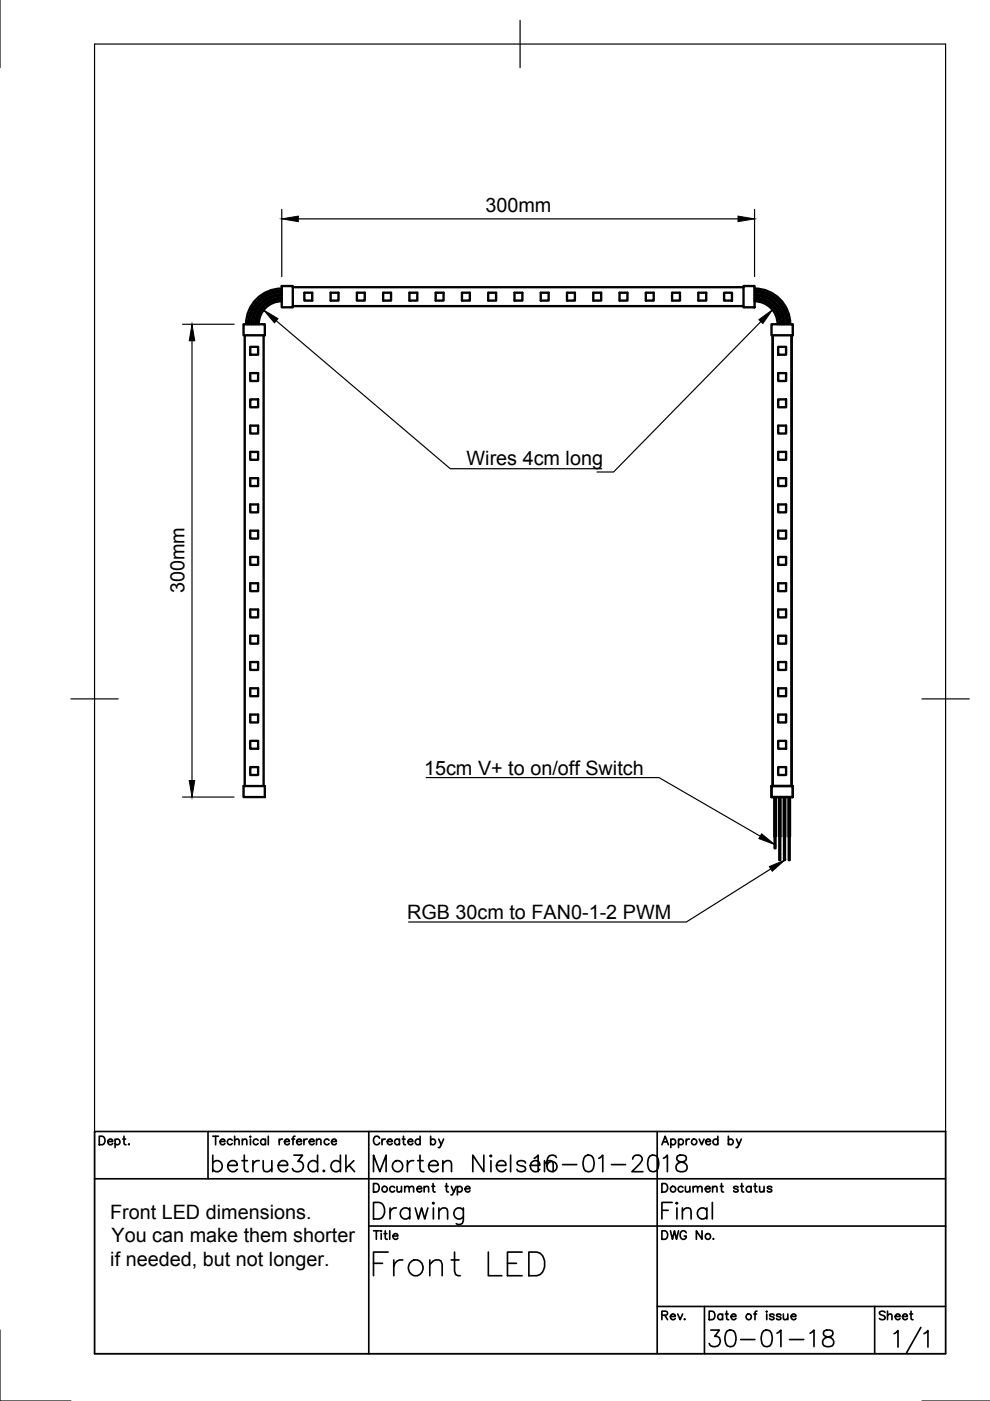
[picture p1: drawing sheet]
<svg xmlns="http://www.w3.org/2000/svg" width="210mm" height="297mm" viewBox="0 0 210 297" stroke-linecap="round" stroke-linejoin="round" font-family="sans-serif">
<!-- layer: Visible -->
<g fill="none" stroke="#000" stroke-width=".5">
<path d="M51.6 68.7h4.5v2.4h-4.5zM51.9 71.1v95.6M53.1 73.5h1.6v1.7h-1.6zM53.1 79.1h1.6v1.7h-1.6zM55.9 71.1v95.6M59.7 60.6h2.4v4.6h-2.4zM59.7 63.4a5.3 5.3 0 0 0-5.3 5.3M59.7 63.9a4.9 4.9 0 0 0-4.8 4.8M59.7 62.7a6.1 6.1 0 0 0-6 6M59.7 63.1a5.6 5.6 0 0 0-5.6 5.6M59.7 61.9a6.8 6.8 0 0 0-6.8 6.8M59.7 62.4a6.4 6.4 0 0 0-6.4 6.3"/>
<path d="M59.7 61.2a7.6 7.6 0 0 0-7.5 7.5M59.7 61.6a7.1 7.1 0 0 0-7.1 7.1M62.1 64.9h95.5M62.1 60.9h95.5M64.5 62.1h1.7v1.6h-1.7zM70.1 62.1h1.7v1.6h-1.7zM75.7 62.1h1.6v1.6h-1.6zM81.2 62.1h1.7v1.6h-1.7zM86.8 62.1h1.7v1.6h-1.7zM92.4 62.1h1.6v1.6h-1.6zM97.9 62.1h1.7v1.6h-1.7zM103.5 62.1h1.7v1.6h-1.7z"/>
<path d="M109.1 62.1h1.7v1.6h-1.7zM114.7 62.1h1.6v1.6h-1.6zM120.2 62.1h1.7v1.6h-1.7zM125.8 62.1h1.7v1.6h-1.7zM131.4 62.1h1.6v1.6h-1.6zM136.9 62.1h1.7v1.6h-1.7zM142.5 62.1h1.7v1.6h-1.7zM148.1 62.1h1.6v1.6h-1.6zM153.5 62.1h1.7v1.6h-1.7zM157.6 60.6h2.4v4.6h-2.4zM160 63.9a4.9 4.9 0 0 1 4.9 4.8M160 63.1a5.6 5.6 0 0 1 5.6 5.6"/>
<path d="M160 62.4a6.4 6.4 0 0 1 6.4 6.3M160 61.6a7.1 7.1 0 0 1 7.1 7.1M160 63.4a5.3 5.3 0 0 1 5.3 5.3M160 62.7a6.1 6.1 0 0 1 6 6M160 61.9a6.8 6.8 0 0 1 6.8 6.8M160 61.2a7.6 7.6 0 0 1 7.5 7.5M163.6 68.7h4.5v2.4h-4.5zM163.8 71.1v95.6M165 73.5h1.7v1.7h-1.7zM165 79.1h1.7v1.7h-1.7zM167.8 71.1v95.6M53.1 95.8h1.6v1.7h-1.6z"/>
<path d="M53.1 90.2h1.6v1.7h-1.6zM53.1 84.7h1.6v1.6h-1.6zM165 95.8h1.7v1.7h-1.7zM165 90.2h1.7v1.7h-1.7zM165 84.7h1.7v1.6h-1.7zM53.1 101.4h1.6v1.7h-1.6zM53.1 112.5h1.6v1.7h-1.6zM53.1 118.1h1.6v1.7h-1.6zM53.1 107h1.6v1.6h-1.6zM165 118.1h1.7v1.7h-1.7zM165 112.5h1.7v1.7h-1.7zM165 101.4h1.7v1.7h-1.7z"/>
<path d="M165 107h1.7v1.6h-1.7zM53.1 129.2h1.6v1.7h-1.6zM53.1 123.7h1.6v1.6h-1.6zM53.1 134.8h1.6v1.7h-1.6zM165 134.8h1.7v1.7h-1.7zM165 123.7h1.7v1.6h-1.7zM165 129.2h1.7v1.7h-1.7zM53.1 140.4h1.6v1.6h-1.6zM53.1 157.1h1.6v1.6h-1.6zM53.1 151.5h1.6v1.7h-1.6zM53.1 145.9h1.6v1.7h-1.6zM165 140.4h1.7v1.6h-1.7z"/>
<path d="M165 157.1h1.7v1.6h-1.7zM165 145.9h1.7v1.7h-1.7zM165 151.5h1.7v1.7h-1.7zM51.6 166.7h4.5v2.3h-4.5zM53.1 162.6h1.6v1.7h-1.6zM163.6 166.7v2.3h4.5M163.6 166.7h4.5v2.3M164.2 169v8.3h.3v-8.3M164.2 177.3v2.6h.2v-2.6M165 162.6h1.7v1.7h-1.7zM165.2 169v8.3h.3v-8.3M165.2 177.3v5.1h.2v-5.1"/>
<path d="M166.2 169v8.3h.3v-8.3M166.2 177.3v5.1h.2v-5.1M167.2 169v8.3h.3v-8.3M167.2 177.3v5.1h.2v-5.1"/>
</g>
<!-- layer: Border -->
<path d="M0 -.1v14.5M20 9.3h180.5v277.7h-180.5zM110.3 4.3v10.1M15 148.2h10.1M195.5 148.2h10M0 282v15h15M195.5 297h14.5" fill="none" stroke="#000" stroke-width=".25"/>
<!-- layer: TitleBlock -->
<g fill="none" stroke="#000" stroke-width=".35">
<path d="M20 239.9h180.5v47.1h-180.5zM44.1 239.9v10M78.2 239.9v47.1M139.3 239.9v47.1M20 249.9h180.5M21.1 240.9h.6a.96 .96 0 0 1 .6 .9 .96 .96 0 0 1-.6 .9h-.6zM22.9 242h1a.55 .55 0 0 0-.8-.4 .55 .55 0 0 0-.2 .8 .55 .55 0 0 0 1 0M24.4 241.8a.58 .58 0 0 1 .9-.1 .58 .58 0 0 1 0 .8 .58 .58 0 0 1-.9-.1M24.4 241.5v1.8M26 241.5h.6M26.3 240.9v1.5l.1 .2 .3 .1M27.3 242.5l-.1 .1h.2"/>
<path d="M45.1 240.9h1.2M45.7 240.9v1.8M46.7 242h1a.55 .55 0 0 0-.8-.4 .55 .55 0 0 0-.2 .8 .55 .55 0 0 0 1 0M49.2 241.8a.58 .58 0 0 0-.8-.1 .58 .58 0 0 0 0 .8 .58 .58 0 0 0 .8-.1M49.7 241.8l.5-.3 .4 .1 .1 1.1M49.7 240.9v1.8M51.4 241.8l.4-.3 .4 .1 .1 1.1M51.4 241.5v1.2M53.1 240.9v.2zM53.1 241.5v1.2M54.7 241.8a.58 .58 0 0 0-.8-.1 .58 .58 0 0 0 0 .8 .58 .58 0 0 0 .8-.1M56.3 241.8a.58 .58 0 0 0-.9-.1 .58 .58 0 0 0 0 .8 .58 .58 0 0 0 .9-.1"/>
<path d="M56.3 241.5v1.2M56.9 240.9v1.8M59.2 241.5v1.2M59.9 241.5a.58 .58 0 0 0-.7 .5M60.3 242h1a.55 .55 0 0 0-.7-.4 .55 .55 0 0 0-.2 .8 .55 .55 0 0 0 .9 0M61.9 241.5h.6M62.6 240.9l-.4 .1-.1 .2v1.5M62.9 242h1a.55 .55 0 0 0-.8-.4 .55 .55 0 0 0-.1 .8 .55 .55 0 0 0 .9 0M64.4 241.5v1.2M65.1 241.5a.58 .58 0 0 0-.7 .5M65.6 242h1a.55 .55 0 0 0-.8-.4 .55 .55 0 0 0-.2 .8 .55 .55 0 0 0 1 0M67.1 241.8l.4-.3 .5 .1 .1 1.1"/>
<path d="M67.1 241.5v1.2M69.8 241.8a.58 .58 0 0 0-.9-.1 .58 .58 0 0 0 0 .8 .58 .58 0 0 0 .9-.1M70.3 242h1a.55 .55 0 0 0-.8-.4 .55 .55 0 0 0-.1 .8 .55 .55 0 0 0 .9 0M78.2 259.9h122.3M79.2 250.9h.6a.96 .96 0 0 1 .6 .9 .96 .96 0 0 1-.6 .9h-.6zM79.2 254.9h1.2a1.87 1.87 0 0 1 1.2 1.8 1.87 1.87 0 0 1-1.2 1.7h-1.2zM80.5 241.3a.66 .66 0 0 0-.8-.4 .66 .66 0 0 0-.5 .7v.4a.66 .66 0 0 0 .5 .7 .66 .66 0 0 0 .8-.4M81 241.5v1.2M81.7 241.5a.58 .58 0 0 0-.7 .5M82.1 242h1a.55 .55 0 0 0-.7-.4 .55 .55 0 0 0-.2 .8 .55 .55 0 0 0 .9 0M82.7 256.1v2.3M83.7 251.8a.58 .58 0 0 0-.9-.1 .58 .58 0 0 0 0 .9 .58 .58 0 0 0 .9-.1"/>
<path d="M84 256.1a1.13 1.13 0 0 0-1.3 1M84.2 251.5l.1 1.1 .4 .1 .4-.3M84.7 241.8a.58 .58 0 0 0-.9-.1 .58 .58 0 0 0 0 .8 .58 .58 0 0 0 .9-.1M84.7 241.5v1.2M85.1 251.5v1.2M85.3 241.5h.6M85.6 240.9v1.5v.2l.4 .1M85.8 251.9l.4-.4 .5 .1 .1 1.1M85.8 251.5v1.2M86.5 242h1a.55 .55 0 0 0-.8-.4 .55 .55 0 0 0-.1 .8 .55 .55 0 0 0 .9 0M86.8 251.9l.4-.4 .4 .1 .1 1.1M86.9 256.6a1.12 1.12 0 0 0-1.7-.2 1.12 1.12 0 0 0 0 1.7 1.12 1.12 0 0 0 1.7-.2"/>
<path d="M86.9 256.1v2.3M88 256.1l.7 2.3 .7-2.3 .7 2.3 .6-2.3M88.4 252h1a.55 .55 0 0 0-.8-.4 .55 .55 0 0 0-.1 .9 .55 .55 0 0 0 .9 0M89.1 241.8a.58 .58 0 0 0-.9-.1 .58 .58 0 0 0 0 .8 .58 .58 0 0 0 .9-.1M89.1 240.9v1.8M89.9 251.9l.5-.4 .4 .1 .1 1.1M89.9 251.5v1.2M91.3 241.8a.58 .58 0 0 1 .9-.1 .58 .58 0 0 1 0 .8 .58 .58 0 0 1-.9-.1M91.3 240.9v1.8M91.8 250.9v1.5l.1 .2 .4 .1M91.9 254.9l.2 .2-.2 .2-.2-.2zM91.9 256.1v2.3"/>
<path d="M93 241.5l.5 1.2 .6-1.2M93.1 256.8l.8-.7 .8 .2 .2 .5v1.6M93.1 256.1v2.3M94.7 250.9v1.5v.2l.4 .1M95.7 251.5l.5 1.2 .5-1.2M96.2 252.7l-.3 .5-.3 .1M97 251.8a.58 .58 0 0 1 .8-.1 .58 .58 0 0 1 0 .9 .58 .58 0 0 1-.8-.1M97 251.5v1.8M98.2 256.1v2.7a.92 .92 0 0 1-.5 .8 .92 .92 0 0 1-1-.2M98.2 256.6a1.12 1.12 0 0 0-1.6-.2 1.12 1.12 0 0 0 0 1.7 1.12 1.12 0 0 0 1.6-.2M98.6 252h1a.55 .55 0 0 0-.7-.4 .55 .55 0 0 0-.2 .9 .55 .55 0 0 0 .9 0M140.3 242.7l.7-1.8 .7 1.8"/>
<path d="M140.3 250.9h.6a.96 .96 0 0 1 .7 .9 .96 .96 0 0 1-.7 .9h-.6zM142.2 241.8a.58 .58 0 0 1 .9-.1 .58 .58 0 0 1 0 .8 .58 .58 0 0 1-.9-.1M142.2 241.5v1.8M143.9 241.8a.58 .58 0 0 1 .8-.1 .58 .58 0 0 1 0 .8 .58 .58 0 0 1-.8-.1M143.9 241.5v1.8M144.8 251.8a.58 .58 0 0 0-.8-.1 .58 .58 0 0 0 0 .9 .58 .58 0 0 0 .8-.1M145.3 251.5l.1 1.1 .4 .1 .5-.3M145.5 241.5v1.2M146.2 241.5a.58 .58 0 0 0-.7 .5M146.3 251.5v1.2M147 251.9l.4-.4 .4 .1 .1 1.1M147 251.5v1.2"/>
<path d="M147.9 251.9l.4-.4 .5 .1v1.1M148.2 241.5l.6 1.2 .5-1.2M149.5 252h1.1a.55 .55 0 0 0-.8-.4 .55 .55 0 0 0-.2 .9 .55 .55 0 0 0 1 0M149.6 242h1.1a.55 .55 0 0 0-.8-.4 .55 .55 0 0 0-.2 .8 .55 .55 0 0 0 1 0M151.1 251.9l.4-.4 .4 .1 .1 1.1M151.1 251.5v1.2M152.2 241.8a.58 .58 0 0 0-.9-.1 .58 .58 0 0 0 0 .8 .58 .58 0 0 0 .9-.1M152.2 240.9v1.8M152.7 251.5h.6M153 250.9v1.5l.1 .2 .3 .1M154.4 241.8a.58 .58 0 0 1 .9-.1 .58 .58 0 0 1 0 .8 .58 .58 0 0 1-.9-.1M154.4 240.9v1.8"/>
<path d="M156.2 241.5l.5 1.2 .5-1.2M156.5 251.8a.55 .55 0 0 0-1 0l.3 .2 .6 .2 .1 .3a.55 .55 0 0 1-1 0M156.7 242.7l-.4 .6h-.2M157 251.5h.6M157.3 250.9v1.5l.1 .2 .3 .1M159.2 251.8a.58 .58 0 0 0-.8-.1 .58 .58 0 0 0 0 .9 .58 .58 0 0 0 .8-.1M159.2 251.5v1.2M159.8 251.5h.6M160.1 250.9v1.5l.1 .2 .3 .1M161 251.5l.1 1.1 .5 .1 .4-.3M162 251.5v1.2M163.6 251.8a.55 .55 0 0 0-.9 0l.2 .2 .6 .2 .1 .3a.55 .55 0 0 1-.9 0"/>
<path d="M79.2 261h1.2M79.8 261v1.8M80.8 261v.1zM81.7 261v1.4l.1 .3 .3 .1M82.6 261v1.8M139.3 277h61.2M140.3 261h.6a.96 .96 0 0 1 .7 .9 .96 .96 0 0 1-.7 .9h-.6zM142.1 261l.5 1.8 .4-1.8 .4 1.8 .5-1.8M145.5 261.4a.66 .66 0 0 0-.8-.5 .66 .66 0 0 0-.5 .7v.5a.65 .65 0 0 0 .7 .7 .65 .65 0 0 0 .6-.7h-.4M148.8 261v1.8l-1.2-1.8v1.8M149.4 277v10M150.4 278h.6a.96 .96 0 0 1 .6 .9 .96 .96 0 0 1-.6 .9h-.6z"/>
<path d="M151.3 262.6v.2v-.1M153.2 278.9a.58 .58 0 0 0-.8-.1 .58 .58 0 0 0 0 .8 .58 .58 0 0 0 .8-.1M153.2 278.6v1.2M153.8 278.6h.6M154.1 278v1.5v.2l.4 .1M155 279.1h1a.55 .55 0 0 0-.7-.5 .55 .55 0 0 0-.2 .9 .55 .55 0 0 0 .9 0M159.8 278.6h.6M160.5 278l-.3 .1-.1 .2v1.5M162.5 278.1h.2zM162.6 278.6v1.2M164.1 278.9a.55 .55 0 0 0-.9 0l.1 .1 .7 .3 .1 .2a.55 .55 0 0 1-.9 0M165.6 278.9a.55 .55 0 0 0-1 0l.1 .1 .8 .3 .1 .2a.55 .55 0 0 1-1 0"/>
<path d="M166.1 278.6l.1 1.1 .4 .1 .4-.3M167 278.6v1.2M167.7 279.1h1.1a.55 .55 0 0 0-.8-.5 .55 .55 0 0 0-.2 .9 .55 .55 0 0 0 1 0M185.5 277v10M189.6 282.8l.8-.7v3.5M195.2 281.4l-3 5.4M195.9 282.8l.8-.7v3.5"/>
<circle cx="81.6" cy="252.1" r=".6"/>
<circle cx="142.7" cy="252.1" r=".6"/>
<circle cx="147.2" cy="242.1" r=".6"/>
<circle cx="150.1" cy="262.1" r=".6"/>
<circle cx="158.7" cy="279.2" r=".6"/>
</g>
<!-- layer: Dimensions -->
<path d="M59.7 44.4v14.2M63.2 46.4h93.3M160 44.4v14.2M38.7 68.7h10.9M40.7 72.3v93.2M38.7 169h10.9" fill="none" stroke="#000" stroke-width=".25"/>
<path d="M59.7 46.4l3.5-.6v1.2zM156.5 45.8l3.5 .6-3.5 .6zM40.7 68.7l.6 3.6h-1.2zM40.1 165.5h1.2l-.6 3.5z" fill="#000" stroke="#000" stroke-width=".21"/>
<!-- layer: Annotations -->
<path d="M55.9 65.7l3 1.9-.7 .9zM160.9 67.8l2.9-2.1-2.1 2.9zM161.5 176.8l2.7 2.2-3.3-1.2zM163.1 183.7l3.3-1.3-2.7 2.3z" fill="#000" stroke="#000" stroke-width=".21"/>
<path d="M58.6 68l36.9 31.4h32.1M161.3 68.2l-31.2 31.9h-3.5M90.4 164.9h49.3l21.5 12.4M163.4 184.2l-17.9 11.3h-58.9" fill="none" stroke="#000" stroke-width=".25"/>
<text font-size="8.8" x="77.6" y="271.6">Front LED</text>
<g font-size="7.1">
<text x="43.7" y="249.8">betrue3d.dk</text>
<text x="77.6" y="249.8">Morten Nielsen</text>
<text x="111.8" y="249.8">16-01-2018</text>
<text x="138.6" y="259.6">Final</text>
<text x="148.9" y="286.8">30-01-18</text>
</g>
<g font-size="4.9">
<text x="138.6" y="281.2">Rev.</text>
<text x="184.9" y="281.2">Sheet</text>
</g>
<g font-size="4.2">
<text x="102.9" y="44.8">300mm</text>
<text x="98.9" y="98.5">Wires 4cm long</text>
<text x="39.2" y="125.8" transform="rotate(-90 39.2 125.8)">300mm</text>
<text x="89.9" y="164.3">15cm V+ to on/off Switch</text>
<text x="86.3" y="194.9">RGB 30cm to FAN0-1-2 PWM</text>
<text x="23.3" y="258.4">Front LED dimensions.</text>
<text x="23.7" y="263.4">You can make them shorter</text>
<text x="23.4" y="268.5">if needed, but not longer.</text>
</g>
</svg>
